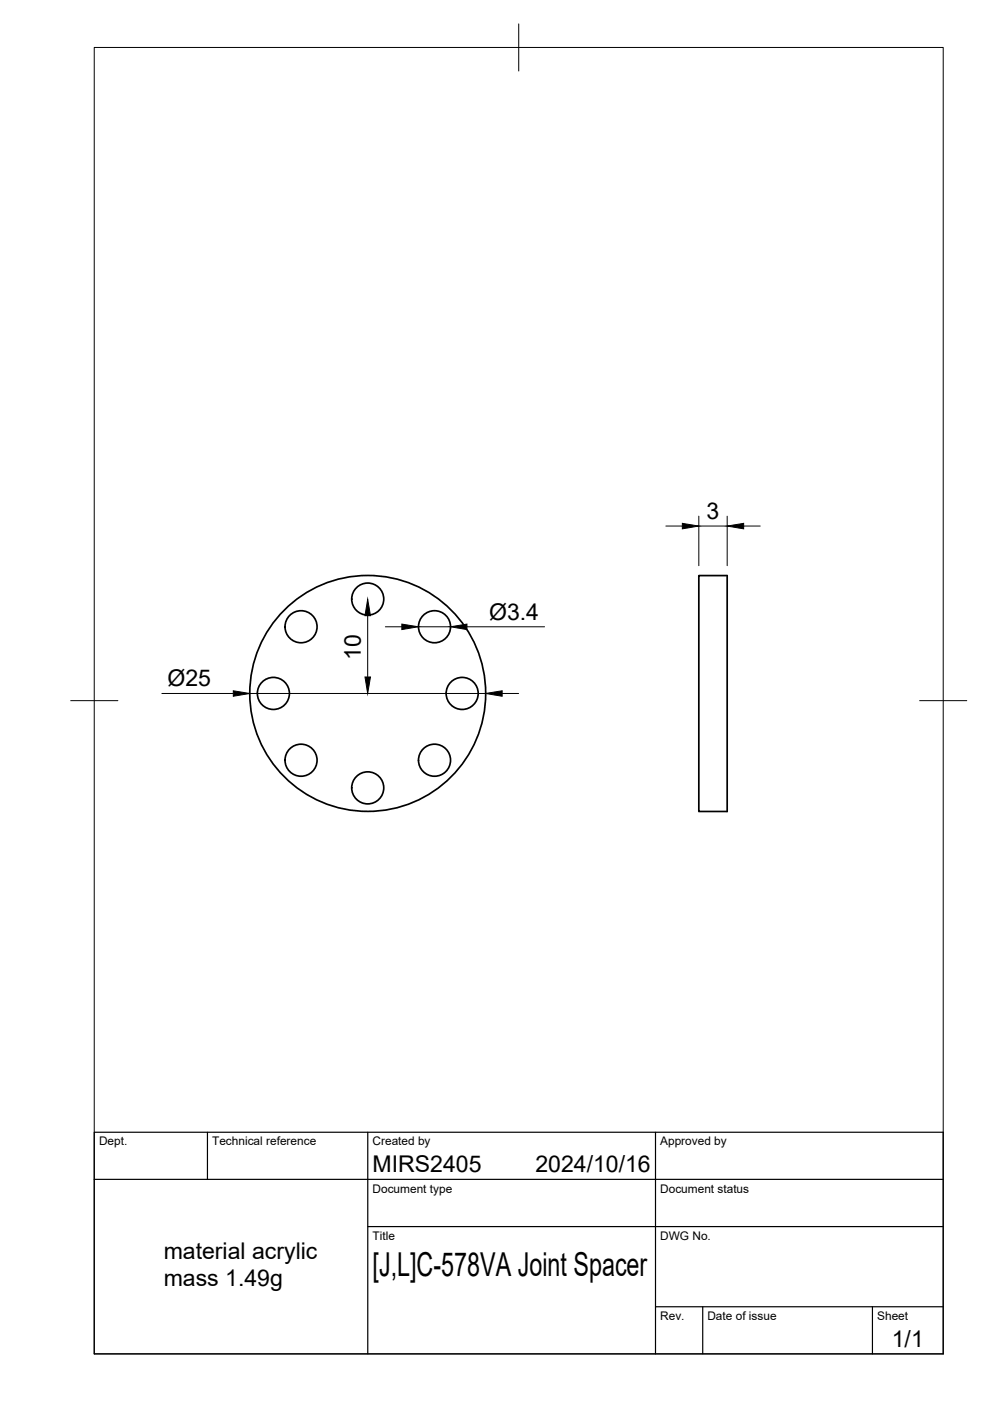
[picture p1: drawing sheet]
<svg xmlns="http://www.w3.org/2000/svg" width="210mm" height="297mm" viewBox="0 0 210 297" stroke-linecap="round" stroke-linejoin="round" font-family="sans-serif">
<!-- layer: Visible -->
<g fill="none" stroke="#000" stroke-width=".36">
<path d="M148.2 122h6v50h-6z"/>
<circle cx="63.8" cy="132.9" r="3.4"/>
<circle cx="78" cy="127" r="3.4"/>
<circle cx="92.1" cy="132.9" r="3.4"/>
<circle cx="58" cy="147" r="3.4"/>
<circle cx="78" cy="147" r="25"/>
<circle cx="98" cy="147" r="3.4"/>
<circle cx="63.8" cy="161.2" r="3.4"/>
<circle cx="78" cy="167" r="3.4"/>
<circle cx="92.1" cy="161.2" r="3.4"/>
</g>
<!-- layer: BORDER -->
<path d="M20 10.1h180v276.9h-180zM110 5.1v10M15 148.6h10M195 148.6h10" fill="none" stroke="#000" stroke-width=".21"/>
<!-- layer: TITLEBLOCK -->
<path d="M20 240.1h180v46.9h-180zM20 250h180M44 240.1v9.9M78 240.1v46.9M139 240.1v46.9M78 260.1h122M139 277.1h61M149 277.1v9.9M185 277.1v9.9" fill="none" stroke="#000" stroke-width=".25"/>
<!-- layer: FD_Dimensions -->
<path d="M141.2 111.5h3.5M148.2 109.4v10.5M148.2 111.5h6M154.2 109.4v10.5M157.7 111.5h3.5M78 130.5v13M81.7 132.9h3.5M88.7 132.9h6.8M99 132.9h16.5M34.3 147h15.2M53 147h50M106.5 147h3.5" fill="none" stroke="#000" stroke-width=".21"/>
<path d="M144.7 111l3.5 .5-3.5 .6zM154.2 111.5l3.5-.5v1.1zM78 127l.5 3.5h-1.1zM85.2 132.3l3.5 .6-3.5 .6zM95.5 132.9l3.5-.6v1.2zM49.5 146.5l3.5 .5-3.5 .6zM77.4 143.5h1.1l-.5 3.5zM103 147l3.5-.5v1.1z" fill="#000" stroke="#000" stroke-width=".21"/>
<text font-size="7" x="79" y="270.6">[J,L]C-578VA Joint Spacer</text>
<g font-size="4.9">
<text x="149.8" y="110.1">3</text>
<text x="103.7" y="131.4">Ø3.4</text>
<text x="76.5" y="139.9" transform="rotate(-90 76.5 139.9)">10</text>
<text x="35.5" y="145.5">Ø25</text>
<text x="79" y="248.5">MIRS2405</text>
<text x="113.5" y="248.5">2024/10/16</text>
<text x="34.7" y="266.8">material acrylic</text>
<text x="34.7" y="272.7">mass 1.49g</text>
<text x="189.1" y="285.7">1/1</text>
</g>
<g font-size="2.5">
<text x="21" y="242.9">Dept.</text>
<text x="45" y="242.9">Technical reference</text>
<text x="79" y="242.9">Created by</text>
<text x="140" y="242.9">Approved by</text>
<text x="79" y="252.8">Document type</text>
<text x="140" y="252.8">Document status</text>
<text x="79" y="262.9">Title</text>
<text x="140" y="262.9">DWG No.</text>
<text x="140" y="279.9">Rev.</text>
<text x="150" y="279.9">Date of issue</text>
<text x="186" y="279.9">Sheet</text>
</g>
</svg>
